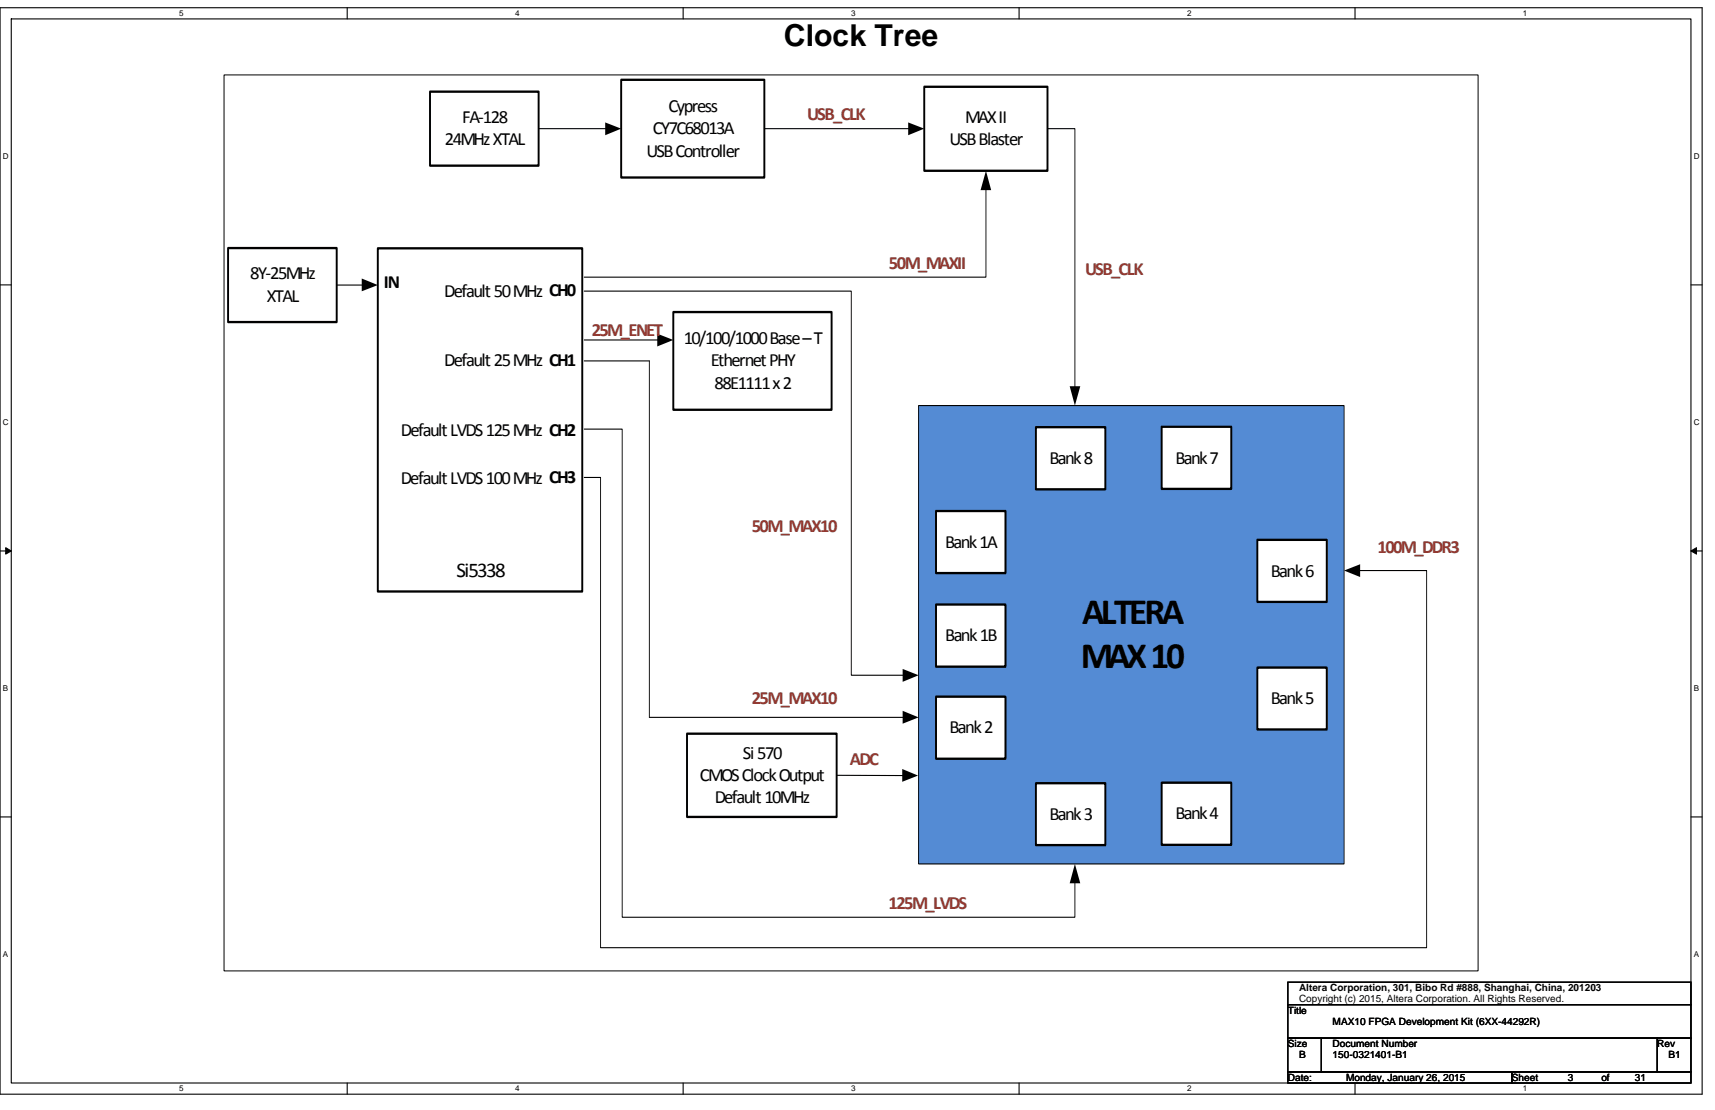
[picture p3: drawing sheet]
<svg xmlns="http://www.w3.org/2000/svg" width="432mm" height="279mm" viewBox="0 0 432 279" stroke-linecap="round" stroke-linejoin="round" font-family="sans-serif">
<path d="M0 1.9h428.6v273.5h-428.6zM2.8 4.8h422.9v267.8h-422.9z" fill="none" stroke="#000" stroke-width=".28"/>
<g fill="#fff">
<path d="M45.1 2.2h1.1v2.3h-1.1z"/>
<path d="M45.1 272.9h1.1v2.3h-1.1z"/>
</g>
<path d="M87.4 1.9v2.9M87.4 272.6v2.8" fill="none" stroke="#000" stroke-width=".28"/>
<g fill="#fff">
<path d="M129.7 2.2h1.1v2.3h-1.1z"/>
<path d="M129.7 272.9h1.1v2.3h-1.1z"/>
</g>
<path d="M172 1.9v2.9M172 272.6v2.8" fill="none" stroke="#000" stroke-width=".28"/>
<g fill="#fff">
<path d="M214.3 2.2h1.1v2.3h-1.1z"/>
<path d="M214.3 272.9h1.1v2.3h-1.1z"/>
</g>
<path d="M256.6 1.9v2.9M256.6 272.6v2.8" fill="none" stroke="#000" stroke-width=".28"/>
<g fill="#fff">
<path d="M298.9 2.2h1.1v2.3h-1.1z"/>
<path d="M298.9 272.9h1.1v2.3h-1.1z"/>
</g>
<path d="M341.2 1.9v2.9M341.2 272.6v2.8" fill="none" stroke="#000" stroke-width=".28"/>
<g fill="#fff">
<path d="M383.5 2.2h1.1v2.3h-1.1z"/>
<path d="M383.5 272.9h1.1v2.3h-1.1z"/>
<path d="M.7 38.2h1.5v2.3h-1.5z"/>
<path d="M426.5 38.2h1.4v2.3h-1.4z"/>
<path d="M.7 105.2h1.5v2.2h-1.5z"/>
<path d="M426.5 105.2h1.4v2.2h-1.4z"/>
</g>
<path d="M0 71.7h2.8M425.7 71.7h2.9" fill="none" stroke="#000" stroke-width=".28"/>
<g fill="#fff">
<path d="M.7 172.1h1.4v2.3h-1.4z"/>
<path d="M426.5 172.1h1.3v2.3h-1.3z"/>
</g>
<path d="M0 138.7h2.8M425.7 138.7h2.9" fill="none" stroke="#000" stroke-width=".28"/>
<path d="M1.4 137.9l1.4 .8-1.4 .8zM425.7 138.7l1.4-.8v1.6z" fill="#000" stroke="#000" stroke-width=".25"/>
<g fill="#fff">
<path d="M.7 239.1h1.4v2.3h-1.4z"/>
<path d="M426.4 239.1h1.4v2.3h-1.4z"/>
</g>
<path d="M0 205.6h2.8M425.7 205.6h2.9" fill="none" stroke="#000" stroke-width=".28"/>
<path d="M56.4 18.9h315.8v225.5h-315.8z" fill="#fff"/>
<path d="M56.4 18.9h315.8v225.5h-315.8z" fill="none" stroke="#000" stroke-width=".25"/>
<path d="M173 184.7h37.7v20.9h-37.7z" fill="#fff"/>
<path d="M173 184.7h37.7v20.9h-37.7z" fill="none" stroke="#000" stroke-width=".53"/>
<path d="M108.3 23.1h27.3v18.6h-27.3z" fill="#fff"/>
<path d="M108.3 23.1h27.3v18.6h-27.3z" fill="none" stroke="#000" stroke-width=".53"/>
<path d="M156.4 20.1h36v24.6h-36z" fill="#fff"/>
<path d="M156.4 20.1h36v24.6h-36z" fill="none" stroke="#000" stroke-width=".53"/>
<path d="M232.7 21.8h31v21.2h-31z" fill="#fff"/>
<path d="M232.7 21.8h31v21.2h-31z" fill="none" stroke="#000" stroke-width=".53"/>
<path d="M192.4 32.4h36.6" fill="none" stroke="#000" stroke-width=".25"/>
<path d="M228.7 30.8l4 1.6-4 1.6z" fill="#000"/>
<path d="M231.3 102.1h107.1v115.4h-107.1z" fill="#548bd4"/>
<path d="M231.3 102.1h107.1v115.4h-107.1z" fill="none" stroke="#000" stroke-width=".25"/>
<path d="M235.7 128.6h17.5v15.7h-17.5z" fill="#fff"/>
<path d="M235.7 128.6h17.5v15.6h-17.5z" fill="none" stroke="#000" stroke-width=".53"/>
<path d="M235.7 152.2h17.5v15.6h-17.5z" fill="#fff"/>
<path d="M235.7 152.2h17.5v15.6h-17.5z" fill="none" stroke="#000" stroke-width=".53"/>
<path d="M235.7 175.4h17.5v15.6h-17.5z" fill="#fff"/>
<path d="M235.7 175.4h17.5v15.6h-17.5z" fill="none" stroke="#000" stroke-width=".53"/>
<path d="M260.8 197.1h17.5v15.6h-17.5z" fill="#fff"/>
<path d="M260.8 197.1h17.5v15.6h-17.5z" fill="none" stroke="#000" stroke-width=".53"/>
<path d="M292.5 197h17.5v15.7h-17.5z" fill="#fff"/>
<path d="M292.5 197h17.5v15.7h-17.5z" fill="none" stroke="#000" stroke-width=".53"/>
<path d="M316.6 168h17.5v15.6h-17.5z" fill="#fff"/>
<path d="M316.6 168h17.5v15.6h-17.5z" fill="none" stroke="#000" stroke-width=".53"/>
<path d="M316.6 135.9h17.5v15.6h-17.5z" fill="#fff"/>
<path d="M316.6 135.9h17.5v15.6h-17.5z" fill="none" stroke="#000" stroke-width=".53"/>
<path d="M292.5 107.4h17.5v15.7h-17.5z" fill="#fff"/>
<path d="M292.5 107.4h17.5v15.7h-17.5z" fill="none" stroke="#000" stroke-width=".53"/>
<path d="M260.8 107.5h17.5v15.7h-17.5z" fill="#fff"/>
<path d="M260.8 107.5h17.5v15.7h-17.5z" fill="none" stroke="#000" stroke-width=".53"/>
<path d="M57.4 62.4h27.4v18.7h-27.4z" fill="#fff"/>
<path d="M57.4 62.4h27.4v18.7h-27.4z" fill="none" stroke="#000" stroke-width=".53"/>
<path d="M84.8 71.8h6.6M210.7 195.2h16.8" fill="none" stroke="#000" stroke-width=".25"/>
<path d="M91.1 70.1l4 1.7-4 1.5zM227.2 193.6l3.9 1.6-3.9 1.6z" fill="#000"/>
<path d="M95.1 62.5h51.5v86.4h-51.5z" fill="#fff"/>
<path d="M95.1 62.5h51.5v86.4h-51.5z" fill="none" stroke="#000" stroke-width=".53"/>
<path d="M147.1 108h9.6v122.9h113.9v-9" fill="none" stroke="#000" stroke-width=".25"/>
<path d="M270.6 217.5l1.4 4.8h-2.7z" fill="#000"/>
<path d="M169.5 78.5h39.9v24.6h-39.9z" fill="#fff"/>
<path d="M169.5 78.5h39.9v24.6h-39.9z" fill="none" stroke="#000" stroke-width=".53"/>
<path d="M135.6 32.4h17.1M263.7 32.4h6.9v65.2M248.2 47.4v22.4h-101.1M147.1 73.3h67.2v96.7h13.3M147.1 90.8h16.4v89.8h64.1M147.1 85.6h18.7M147.1 120.2h4.1v118.3h208v-94.9h-17.1" fill="none" stroke="#000" stroke-width=".25"/>
<path d="M152.4 30.8l4 1.6-4 1.6zM248.2 43l1.4 4.9h-2.7zM165.5 84l4 1.6-4 1.6zM269.3 97.2h2.7l-1.4 4.9zM338.4 143.6l4.1-1.6v3.2zM227.3 168.4l4 1.6-4 1.6zM227.3 178.9l4 1.7-4 1.6z" fill="#000"/>
<path d="M324.3 247.2h101.4v5.7h-101.4zM324.3 252.9h101.4v8.4h-101.4zM324.3 261.3h8.4v8.5h-8.4zM324.3 269.8h56.3v2.8h-56.3zM332.7 261.3h84.6v8.5h-84.6zM380.6 269.8h45.1v2.8h-45.1zM417.3 261.3h8.4v8.5h-8.4z" fill="none" stroke="#000" stroke-width=".28"/>
<g font-size="9.4">
<text x="272.5" y="157">ALTERA</text>
<text x="272.1" y="168.2">MAX10</text>
</g>
<text font-size="7.6" x="197.4" y="11.6">Clock Tree</text>
<text font-size="5.3" x="114.9" y="145.2">Si5338</text>
<g font-size="4.7">
<text x="168.3" y="28.2">Cypress</text>
<text x="116.4" y="31">FA‐128</text>
<text x="164.4" y="33.8">CY7C68013A</text>
<text x="243" y="31">MAXII</text>
<text x="112" y="36.6">24MHzXTAL</text>
<text x="162.8" y="39.4">USBController</text>
<text x="239.1" y="36.6">USBBlaster</text>
<text x="63" y="70.3">8Y‐25MHz</text>
<text x="67.2" y="76">XTAL</text>
<text x="96.7" y="72.6">IN</text>
<text x="111.9" y="74.7">Default50MHz CH0</text>
<text x="172.1" y="86.6">10/100/1000Base–T</text>
<text x="111.9" y="92.2">Default25MHz CH1</text>
<text x="178.9" y="92.2">EthernetPHY</text>
<text x="179.9" y="97.9">88E1111x2</text>
<text x="100.9" y="109.8">DefaultLVDS125MHz CH2</text>
<text x="264.2" y="116.7">Bank8</text>
<text x="295.9" y="116.7">Bank7</text>
<text x="100.9" y="121.7">DefaultLVDS100MHz CH3</text>
<text x="237.9" y="137.9">Bank1A</text>
<text x="320" y="145.1">Bank6</text>
<text x="238" y="161.4">Bank1B</text>
<text x="320" y="177.2">Bank5</text>
<text x="239.1" y="184.6">Bank2</text>
<text x="187" y="190.9">Si570</text>
<text x="176.2" y="196.6">CMOSClockOutput</text>
<text x="180" y="202.2">Default10MHz</text>
<text x="264.2" y="206.3">Bank3</text>
<text x="295.9" y="206.2">Bank4</text>
</g>
<g font-size="4.7" fill="#923931">
<text x="203.2" y="30.3">USB_CLK</text>
<text x="223.8" y="67.7">50M_MAXII</text>
<text x="273.2" y="69.1">USB_CLK</text>
<text x="149" y="84.6">25M_ENET</text>
<text x="189.3" y="133.9">50M_MAX10</text>
<text x="346.8" y="139.2">100M_DDR3</text>
<text x="189.3" y="177.2">25M_MAX10</text>
<text x="214" y="192.5">ADC</text>
<text x="223.7" y="228.8">125M_LVDS</text>
</g>
<g font-size="2.5">
<text x="327.1" y="249.6">Altera Corporation, 301, Bibo Rd #888, Shanghai, China, 201203</text>
<text x="324.3" y="255.1">Title</text>
<text x="327.1" y="252.3">Copyright (c) 2015, Altera Corporation. All Rights Reserved.</text>
<text x="335.5" y="257.9">MAX10 FPGA Development Kit (6XX-44292R)</text>
<text x="324.3" y="263.6">Size</text>
<text x="335.5" y="263.6">Document Number</text>
<text x="417.3" y="263.6">Rev</text>
<text x="327.1" y="266.4">B</text>
<text x="335.5" y="266.4">150-0321401-B1</text>
<text x="420.1" y="266.4">B1</text>
<text x="324.3" y="272">Date:</text>
<text x="338.9" y="272">Monday, January 26, 2015</text>
<text x="380.6" y="272">Sheet</text>
<text x="394.7" y="272">3</text>
<text x="403.2" y="272">of</text>
<text x="411.6" y="272">31</text>
</g>
<g font-size="2">
<text x="45.1" y="4.1">5</text>
<text x="129.7" y="4.1">4</text>
<text x="214.3" y="4.1">3</text>
<text x="298.9" y="4.1">2</text>
<text x="383.5" y="4.1">1</text>
<text x=".7" y="40">D</text>
<text x="426.5" y="40">D</text>
<text x=".7" y="107">C</text>
<text x="426.5" y="107">C</text>
<text x=".7" y="174">B</text>
<text x="426.5" y="174">B</text>
<text x=".7" y="240.9">A</text>
<text x="426.5" y="240.9">A</text>
<text x="45.1" y="274.7">5</text>
<text x="129.7" y="274.7">4</text>
<text x="214.3" y="274.7">3</text>
<text x="298.9" y="274.7">2</text>
<text x="383.5" y="274.7">1</text>
</g>
</svg>
